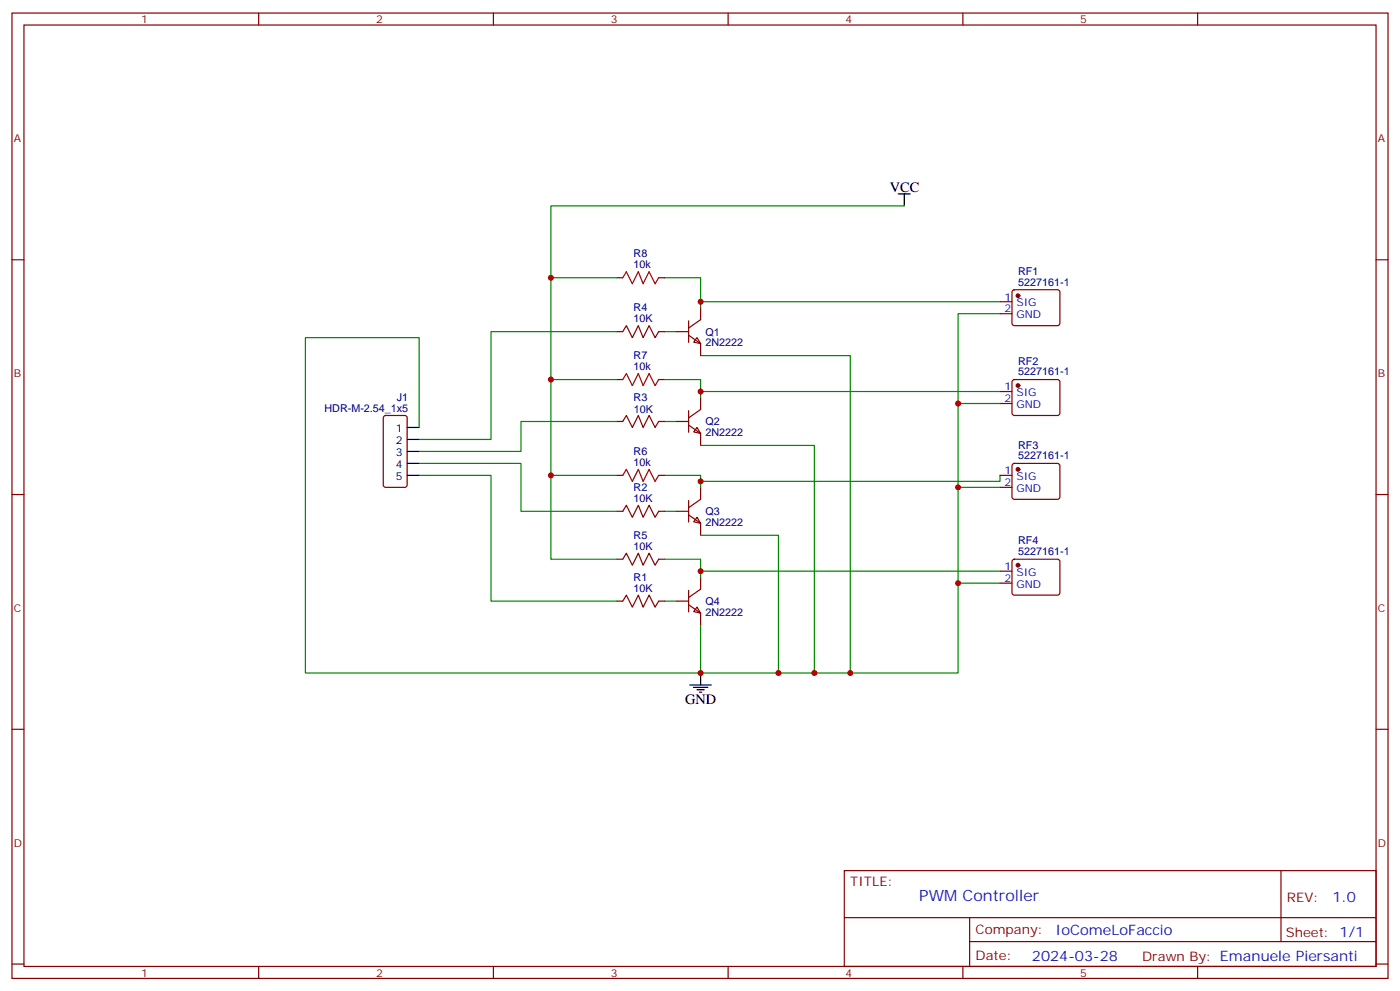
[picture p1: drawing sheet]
<svg xmlns="http://www.w3.org/2000/svg" width="412mm" height="292mm" viewBox="0 0 412 292" stroke-linecap="round" stroke-linejoin="round" font-family="sans-serif">
<g fill="none" stroke="#870000" stroke-width=".35">
<path d="M3.5 3.8h405.4v284.4h-405.4zM7.1 7.4h398.2v277.3h-398.2zM76.2 3.8v3.6M145.3 3.8v3.6M214.5 3.8v3.6M283.6 3.8v3.6M352.8 3.8v3.6M3.5 76.5h3.6M405.3 76.5h3.6M181.7 97.7h1.7l1.1-1.8 1.8 3.5 1.7-3.5 1.4 3.5 1.8-3.5 1.8 3.5 1-1.7h1.8M181.7 81.8h1.7M194 81.8h1.8"/>
<path d="M199.3 97.7h3.5M202.8 98.7l3.6 2.5v3.5M202.8 94.5v6.4M205.3 99.4l1.1 1.8-2.1-.4zM206.4 90.6v3.6l-3.6 2.4M294.6 88.9h3.5M294.6 92.4h3.5M298.3 85.5l.5-.2h12.7l.5 .2 .2 .5-.1 9.5-.6 .4h-13l-.4-.7v-9.2zM181.7 111.8h1.7M194 111.8h1.8M206.4 117.1v3.5l-3.6 2.5M294.6 115.3h3.5"/>
<path d="M294.6 118.9h3.5M298.3 112l.5-.2h12.7l.5 .2 .2 .5-.1 9.4-.6 .5-13-.1-.4-.6v-9.2zM113.1 122.6l.5-.2h5.6l.7 .4v20l-.4 .7h-5.9l-.7-.4v-20zM181.7 124.1h1.7l1.1-1.7 1.8 3.5 1.7-3.5 1.4 3.5 1.8-3.5 1.8 3.5 1-1.8h1.8M199.3 124.1h3.5M202.8 125.2l3.6 2.5v3.5M202.8 121v6.3M205.3 125.9l1.1 1.8-2.1-.5zM298.3 136.7l.5-.2h12.7l.5 .2 .2 .5-.1 9.4-.6 .5-13-.1-.4-.6v-9.2zM3.5 145.7h3.6M181.7 150.6h1.7l1.1-1.8 1.8 3.6 1.7-3.6 1.4 3.6 1.8-3.6 1.8 3.6 1-1.8h1.8M181.7 140h1.7"/>
<path d="M194 140h1.8M199.3 150.6h3.5M202.8 151.7l3.6 2.4v3.6M202.8 147.4v6.4M205.3 152.4l1.1 1.7-2.1-.4zM206.4 143.5v3.6l-3.6 2.4M294.6 140h3.5M294.6 143.5h3.5M405.3 145.7h3.6M181.7 164.7h1.7l1.1-1.8 1.8 3.6 1.7-3.6 1.4 3.6 1.8-3.6 1.8 3.6 1-1.8h1.8M181.7 177.1h1.7l1.1-1.8 1.8 3.5 1.7-3.5 1.4 3.5 1.8-3.5 1.8 3.5 1-1.7h1.8M199.3 177.1h3.5"/>
<path d="M202.8 178.1l3.6 2.5v3.5M202.8 173.9v6.3M205.3 178.8l1.1 1.8-2.1-.5zM206.4 170v3.5l-3.6 2.5M294.6 168.2h3.5M294.6 171.8h3.5M298.3 164.9l.5-.2h12.7l.5 .2 .2 .5-.1 9.5-.6 .4-13-.1-.4-.6v-9.2zM3.5 214.8h3.6M405.3 214.8h3.6M248.7 256.4h156.6v28.3h-156.6zM377.3 256.5v20.8M248.7 270.3h156.5"/>
<path d="M285.6 277.3h119.6M285.6 270.3v14.1M3.5 284h3.6M76.2 284.7v3.5M145.3 284.7v3.5M214.5 284.7v3.5M283.6 284.7v3.5M352.8 284.7v3.5M405.3 284h3.6"/>
</g>
<g fill="none" stroke="#008700" stroke-width=".35">
<path d="M266.3 60.6h-104v104.1h19.4M162.3 81.8h19.4M181.7 97.7h-37.1v31.7h-21.1M195.8 81.8h10.6v7.1h88.2M195.8 97.7h3.5M206.4 88.9v1.7M294.6 92.4h-12.4v26.5h12.4M162.3 111.8h19.4M195.8 111.8h10.6v3.5h88.2M206.4 104.7h44.1v93.5h-44.1M206.4 115.3v1.8M282.2 118.9v24.6h12.4"/>
<path d="M123.5 125.9v-26.5h-33.5v98.8h116.4M123.5 136.5h30v14.1h28.2M181.7 124.1h-28.2v8.9h-30M195.8 124.1h3.5M206.4 131.2h33.5v67M123.5 140h21.1v37.1h37.1M162.3 140h19.4M195.8 140h10.6v3.5M195.8 150.6h3.5M206.4 157.7h22.9v40.5M282.2 143.5v28.3h12.4M294.6 140v1.8h-88.2"/>
<path d="M195.8 164.7h10.6v3.5h88.2M195.8 177.1h3.5M206.4 168.2v1.8M282.2 171.8v26.4h-31.7M206.4 184.1v14.1"/>
</g>
<path d="M264.6 57.1h3.5M266.3 57.1v3.5M119.9 125.9h3.6M119.9 129.4h3.6M119.9 133h3.6M119.9 136.5h3.6M119.9 140h3.6M206.4 198.2v3.6M203.2 201.8h6.3M204.3 202.5h4.2M205.3 203.2h2.1M206 203.9h.7" fill="none" stroke="#000" stroke-width=".35"/>
<path d="M183.4 81.8l1.1-1.8 1.8 3.6 1.7-3.6 1.4 3.6 1.8-3.6 1.8 3.6 1-1.8M183.4 111.8l1.1-1.8 1.8 3.6 1.7-3.6 1.4 3.6 1.8-3.6 1.8 3.6 1-1.8M183.4 140l1.1-1.7 1.8 3.5 1.7-3.5 1.4 3.5 1.8-3.5 1.8 3.5 1-1.8" fill="none" stroke="#a10000" stroke-width=".35"/>
<g fill="#870000" stroke="#870000" stroke-width=".35">
<circle cx="299.9" cy="87.1" r=".53"/>
<circle cx="299.9" cy="113.6" r=".53"/>
<circle cx="299.9" cy="138.3" r=".53"/>
<circle cx="299.9" cy="166.5" r=".53"/>
</g>
<g fill="#c00">
<circle cx="206.4" cy="198.2" r=".88"/>
<circle cx="162.3" cy="81.8" r=".88"/>
<circle cx="162.3" cy="111.8" r=".88"/>
<circle cx="162.3" cy="140" r=".88"/>
<circle cx="206.4" cy="141.8" r=".88"/>
<circle cx="282.2" cy="118.9" r=".88"/>
<circle cx="282.2" cy="143.5" r=".88"/>
<circle cx="282.2" cy="171.8" r=".88"/>
<circle cx="250.5" cy="198.2" r=".88"/>
<circle cx="239.9" cy="198.2" r=".88"/>
<circle cx="229.3" cy="198.2" r=".88"/>
<circle cx="206.4" cy="88.9" r=".88"/>
<circle cx="206.4" cy="115.3" r=".88"/>
<circle cx="206.4" cy="168.2" r=".88"/>
</g>
<text font-size="4.6" fill="#00f" x="270.8" y="265.5">PWM Controller</text>
<g font-size="4.2">
<text x="262.1" y="56.4">VCC</text>
<text x="201.8" y="207.4">GND</text>
</g>
<g font-size="4.2" fill="#00f">
<text x="392.5" y="265.7">1.0</text>
<text x="310.9" y="275.3">IoComeLoFaccio</text>
<text x="304" y="283.1">2024-03-28</text>
</g>
<g font-size="3.9" fill="#800">
<text x="250.5" y="261">TITLE:</text>
<text x="379.1" y="265.7">REV:</text>
<text x="287.4" y="275.2">Company:</text>
<text x="378.7" y="275.8">Sheet: 1/1</text>
<text x="287.4" y="282.9">Date:</text>
<text x="336.4" y="283">Drawn By: Emanuele Piersanti</text>
</g>
<g font-size="3.2" fill="#800">
<text x="41.6" y="6.8">1</text>
<text x="110.8" y="6.8">2</text>
<text x="179.9" y="6.8">3</text>
<text x="249.1" y="6.8">4</text>
<text x="318.2" y="6.8">5</text>
<text x="4.1" y="41.9">A</text>
<text x="405.9" y="41.9">A</text>
<text x="4.1" y="111.1">B</text>
<text x="405.9" y="111.1">B</text>
<text x="4.1" y="180.2">C</text>
<text x="405.9" y="180.2">C</text>
<text x="4.1" y="249.4">D</text>
<text x="405.9" y="249.4">D</text>
<text x="41.6" y="287.7">1</text>
<text x="110.8" y="287.7">2</text>
<text x="179.9" y="287.7">3</text>
<text x="249.1" y="287.7">4</text>
<text x="318.2" y="287.7">5</text>
</g>
<g font-size="3.2" fill="#000080">
<text x="186.6" y="75.8">R8</text>
<text x="186.6" y="79">10k</text>
<text x="299.9" y="81">RF1</text>
<text x="299.9" y="84.1">5227161-1</text>
<text x="186.6" y="94.9">10K</text>
<text x="186.6" y="91.7">R4</text>
<text x="207.8" y="102">2N2222</text>
<text x="207.8" y="98.8">Q1</text>
<text x="186.6" y="105.8">R7</text>
<text x="299.9" y="107.4">RF2</text>
<text x="186.6" y="109">10k</text>
<text x="299.9" y="110.6">5227161-1</text>
<text x="116.9" y="118.2">J1</text>
<text x="186.6" y="118.2">R3</text>
<text x="95.6" y="121.3">HDR-M-2.54_1x5</text>
<text x="186.7" y="121.8">10K</text>
<text x="207.8" y="125.3">Q2</text>
<text x="207.8" y="128.5">2N2222</text>
<text x="186.6" y="137.2">10k</text>
<text x="186.6" y="134">R6</text>
<text x="299.9" y="135.3">5227161-1</text>
<text x="299.9" y="132.1">RF3</text>
<text x="186.6" y="147.8">10K</text>
<text x="186.6" y="144.6">R2</text>
<text x="207.8" y="154.9">2N2222</text>
<text x="207.8" y="151.7">Q3</text>
<text x="186.6" y="161.9">10K</text>
<text x="186.6" y="158.7">R5</text>
<text x="299.9" y="160.3">RF4</text>
<text x="299.9" y="163.5">5227161-1</text>
<text x="186.6" y="171.1">R1</text>
<text x="186.6" y="174.2">10K</text>
<text x="207.8" y="178.2">Q4</text>
<text x="207.8" y="181.4">2N2222</text>
</g>
<g font-size="3.2" fill="#00f">
<text x="295.9" y="88.5">1</text>
<text x="295.9" y="92">2</text>
<text x="299.4" y="90.3">SIG</text>
<text x="299.4" y="93.8">GND</text>
<text x="295.9" y="115">1</text>
<text x="295.9" y="118.5">2</text>
<text x="299.4" y="116.7">SIG</text>
<text x="299.4" y="120.3">GND</text>
<text x="295.9" y="139.7">1</text>
<text x="295.9" y="143.2">2</text>
<text x="299.4" y="141.4">SIG</text>
<text x="299.4" y="145">GND</text>
<text x="295.9" y="167.9">1</text>
<text x="295.9" y="171.4">2</text>
<text x="299.4" y="169.7">SIG</text>
<text x="299.4" y="173.2">GND</text>
</g>
<g font-size="3.2">
<text x="116.6" y="127.3">1</text>
<text x="116.6" y="130.8">2</text>
<text x="116.6" y="134.4">3</text>
<text x="116.6" y="137.9">4</text>
<text x="116.6" y="141.4">5</text>
</g>
</svg>
